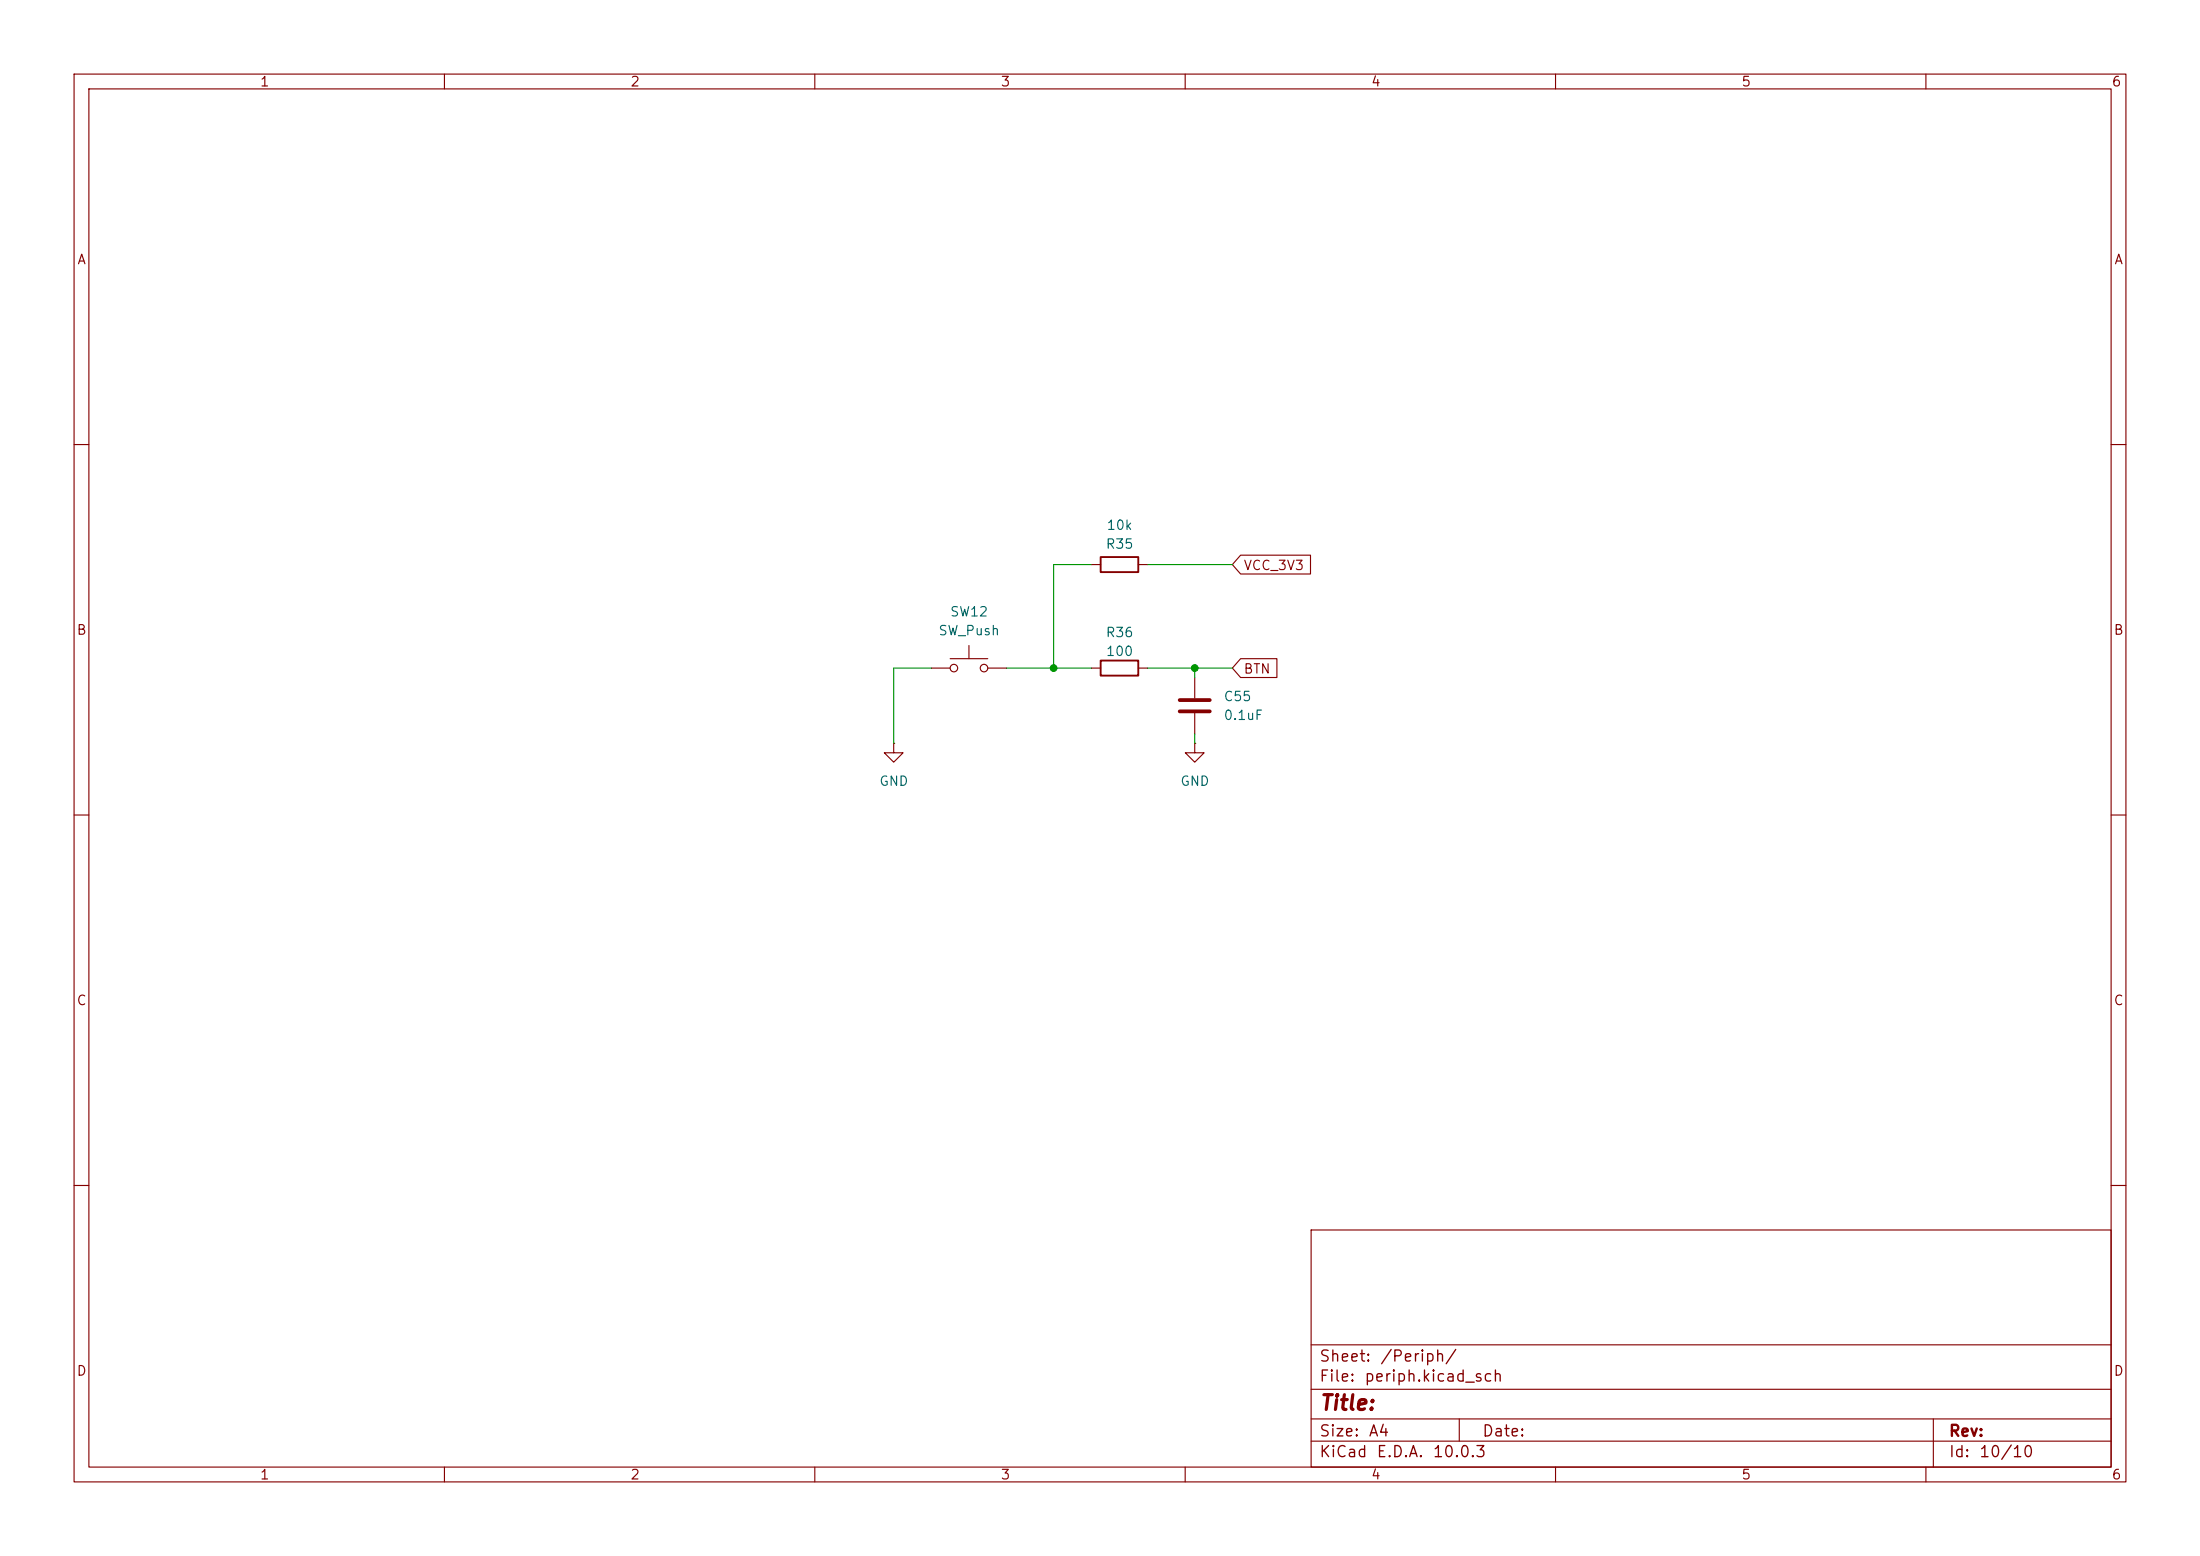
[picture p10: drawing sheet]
(kicad_sch
 (version 20260306)
 (generator "eeschema")
 (generator_version "10.0")
 (paper "A4")
 (lib_symbols
  (symbol "Device:C"
   (pin_numbers (hide yes))
   (pin_names
    (offset 0.254)) (exclude_from_sim no) (in_bom yes) (on_board yes)
   (in_pos_files yes)
   (duplicate_pin_numbers_are_jumpers no)
   (property "Reference" "C" (at 0.635 2.54 0) (show_name no) (do_not_autoplace no) (effects (font (size 1.27 1.27)) (justify left)))
   (property "Value" "C" (at 0.635 -2.54 0) (show_name no) (do_not_autoplace no) (effects (font (size 1.27 1.27)) (justify left)))
   (property "Footprint" "" (at 0.9652 -3.81 0) (show_name no) (do_not_autoplace no) (hide yes) (effects (font (size 1.27 1.27))))
   (property "Datasheet" "" (at 0 0 0) (show_name no) (do_not_autoplace no) (hide yes) (effects (font (size 1.27 1.27))))
   (property "Description" "Unpolarized capacitor" (at 0 0 0) (show_name no) (do_not_autoplace no) (hide yes) (effects (font (size 1.27 1.27))))
   (symbol "C_0_1"
    (polyline (pts (xy -2.032 0.762) (xy 2.032 0.762)) (stroke (width 0.508) (type default)) (fill (type none)))
    (polyline (pts (xy -2.032 -0.762) (xy 2.032 -0.762)) (stroke (width 0.508) (type default)) (fill (type none))))
   (symbol "C_1_1"
    (pin passive line (at 0 3.81 270) (length 2.794) (name "" (effects (font (size 1.27 1.27)))) (number "1" (effects (font (size 1.27 1.27)))))
    (pin passive line (at 0 -3.81 90) (length 2.794) (name "" (effects (font (size 1.27 1.27)))) (number "2" (effects (font (size 1.27 1.27))))))
   (embedded_fonts no))
  (symbol "Device:R"
   (pin_numbers (hide yes))
   (pin_names
    (offset 0)) (exclude_from_sim no) (in_bom yes) (on_board yes)
   (in_pos_files yes)
   (duplicate_pin_numbers_are_jumpers no)
   (property "Reference" "R" (at 2.032 0 90) (show_name no) (do_not_autoplace no) (effects (font (size 1.27 1.27))))
   (property "Value" "R" (at 0 0 90) (show_name no) (do_not_autoplace no) (effects (font (size 1.27 1.27))))
   (property "Footprint" "" (at -1.778 0 90) (show_name no) (do_not_autoplace no) (hide yes) (effects (font (size 1.27 1.27))))
   (property "Datasheet" "" (at 0 0 0) (show_name no) (do_not_autoplace no) (hide yes) (effects (font (size 1.27 1.27))))
   (property "Description" "Resistor" (at 0 0 0) (show_name no) (do_not_autoplace no) (hide yes) (effects (font (size 1.27 1.27))))
   (symbol "R_0_1"
    (rectangle (start -1.016 -2.54) (end 1.016 2.54) (stroke (width 0.254) (type default)) (fill (type none))))
   (symbol "R_1_1"
    (pin passive line (at 0 3.81 270) (length 1.27) (name "" (effects (font (size 1.27 1.27)))) (number "1" (effects (font (size 1.27 1.27)))))
    (pin passive line (at 0 -3.81 90) (length 1.27) (name "" (effects (font (size 1.27 1.27)))) (number "2" (effects (font (size 1.27 1.27))))))
   (embedded_fonts no))
  (symbol "Switch:SW_Push"
   (pin_numbers (hide yes))
   (pin_names
    (offset 1.016) (hide yes)) (exclude_from_sim no) (in_bom yes) (on_board yes)
   (in_pos_files yes)
   (duplicate_pin_numbers_are_jumpers no)
   (property "Reference" "SW" (at 1.27 2.54 0) (show_name no) (do_not_autoplace no) (effects (font (size 1.27 1.27)) (justify left)))
   (property "Value" "SW_Push" (at 0 -1.524 0) (show_name no) (do_not_autoplace no) (effects (font (size 1.27 1.27))))
   (property "Footprint" "" (at 0 5.08 0) (show_name no) (do_not_autoplace no) (hide yes) (effects (font (size 1.27 1.27))))
   (property "Datasheet" "" (at 0 5.08 0) (show_name no) (do_not_autoplace no) (hide yes) (effects (font (size 1.27 1.27))))
   (property "Description" "Push button switch, generic, two pins" (at 0 0 0) (show_name no) (do_not_autoplace no) (hide yes) (effects (font (size 1.27 1.27))))
   (symbol "SW_Push_0_1"
    (circle (center -2.032 0) (radius 0.508) (stroke (width 0) (type default)) (fill (type none)))
    (polyline (pts (xy 0 1.27) (xy 0 3.048)) (stroke (width 0) (type default)) (fill (type none)))
    (circle (center 2.032 0) (radius 0.508) (stroke (width 0) (type default)) (fill (type none)))
    (polyline (pts (xy 2.54 1.27) (xy -2.54 1.27)) (stroke (width 0) (type default)) (fill (type none)))
    (pin passive line (at -5.08 0 0) (length 2.54) (name "1" (effects (font (size 1.27 1.27)))) (number "1" (effects (font (size 1.27 1.27)))))
    (pin passive line (at 5.08 0 180) (length 2.54) (name "2" (effects (font (size 1.27 1.27)))) (number "2" (effects (font (size 1.27 1.27))))))
   (embedded_fonts no))
  (symbol "power:GND"
   (power global)
   (pin_numbers (hide yes))
   (pin_names
    (offset 0) (hide yes)) (exclude_from_sim no) (in_bom yes) (on_board yes)
   (in_pos_files yes)
   (duplicate_pin_numbers_are_jumpers no)
   (property "Reference" "#PWR" (at 0 -6.35 0) (show_name no) (do_not_autoplace no) (hide yes) (effects (font (size 1.27 1.27))))
   (property "Value" "GND" (at 0 -3.81 0) (show_name no) (do_not_autoplace no) (effects (font (size 1.27 1.27))))
   (property "Footprint" "" (at 0 0 0) (show_name no) (do_not_autoplace no) (hide yes) (effects (font (size 1.27 1.27))))
   (property "Datasheet" "" (at 0 0 0) (show_name no) (do_not_autoplace no) (hide yes) (effects (font (size 1.27 1.27))))
   (property "Description" "Power symbol creates a global label with name \"GND\" , ground" (at 0 0 0) (show_name no) (do_not_autoplace no) (hide yes) (effects (font (size 1.27 1.27))))
   (symbol "GND_0_1"
    (polyline (pts (xy 0 0) (xy 0 -1.27) (xy 1.27 -1.27) (xy 0 -2.54) (xy -1.27 -1.27) (xy 0 -1.27)) (stroke (width 0) (type default)) (fill (type none))))
   (symbol "GND_1_1"
    (pin power_in line (at 0 0 270) (length 0) (name "" (effects (font (size 1.27 1.27)))) (number "1" (effects (font (size 1.27 1.27))))))
   (embedded_fonts no)))
 (junction
  (at 142.24 90.17)
  (diameter 0)
  (color 0 0 0 0))
 (junction
  (at 161.29 90.17)
  (diameter 0)
  (color 0 0 0 0))
 (wire
  (pts (xy 161.29 99.06) (xy 161.29 100.33))
  (stroke (width 0) (type default)))
 (wire
  (pts (xy 135.89 90.17) (xy 142.24 90.17))
  (stroke (width 0) (type default)))
 (wire
  (pts (xy 166.37 90.17) (xy 161.29 90.17))
  (stroke (width 0) (type default)))
 (wire
  (pts (xy 142.24 76.2) (xy 142.24 90.17))
  (stroke (width 0) (type default)))
 (wire
  (pts (xy 120.65 90.17) (xy 125.73 90.17))
  (stroke (width 0) (type default)))
 (wire
  (pts (xy 154.94 90.17) (xy 161.29 90.17))
  (stroke (width 0) (type default)))
 (wire
  (pts (xy 120.65 100.33) (xy 120.65 90.17))
  (stroke (width 0) (type default)))
 (wire
  (pts (xy 147.32 76.2) (xy 142.24 76.2))
  (stroke (width 0) (type default)))
 (wire
  (pts (xy 142.24 90.17) (xy 147.32 90.17))
  (stroke (width 0) (type default)))
 (wire
  (pts (xy 161.29 91.44) (xy 161.29 90.17))
  (stroke (width 0) (type default)))
 (wire
  (pts (xy 166.37 76.2) (xy 154.94 76.2))
  (stroke (width 0) (type default)))
 (global_label "VCC_3V3"
  (shape input)
  (at 166.37 76.2 0)
  (fields_autoplaced yes)
  (effects (font (size 1.27 1.27)) (justify left))
  (property "Intersheetrefs" "${INTERSHEET_REFS}" (at 177.459 76.2 0) (hide yes) (show_name no) (do_not_autoplace no) (effects (font (size 1.27 1.27)) (justify left))))
 (global_label "BTN"
  (shape input)
  (at 166.37 90.17 0)
  (fields_autoplaced yes)
  (effects (font (size 1.27 1.27)) (justify left))
  (property "Intersheetrefs" "${INTERSHEET_REFS}" (at 172.9233 90.17 0) (hide yes) (show_name no) (do_not_autoplace no) (effects (font (size 1.27 1.27)) (justify left))))
 (symbol
  (lib_id "Device:R")
  (at 151.13 76.2 90)
  (unit 1)
  (body_style 1)
  (exclude_from_sim no)
  (in_bom yes)
  (on_board yes)
  (in_pos_files yes)
  (dnp no)
  (property "Reference" "R35" (at 151.13 73.406 90) (show_name no) (do_not_autoplace no) (effects (font (size 1.27 1.27))))
  (property "Value" "10k" (at 151.13 70.866 90) (show_name no) (do_not_autoplace no) (effects (font (size 1.27 1.27))))
  (property "Footprint" "Resistor_SMD:R_0603_1608Metric" (at 151.13 77.978 90) (hide yes) (show_name no) (do_not_autoplace no) (effects (font (size 1.27 1.27))))
  (property "Datasheet" "" (at 151.13 76.2 0) (hide yes) (show_name no) (do_not_autoplace no) (effects (font (size 1.27 1.27))))
  (property "Description" "Resistor" (at 151.13 76.2 0) (hide yes) (show_name no) (do_not_autoplace no) (effects (font (size 1.27 1.27))))
  (pin "2")
  (pin "1"))
 (symbol
  (lib_id "Device:C")
  (at 161.29 95.25 0)
  (unit 1)
  (body_style 1)
  (exclude_from_sim no)
  (in_bom yes)
  (on_board yes)
  (in_pos_files yes)
  (dnp no)
  (fields_autoplaced yes)
  (property "Reference" "C55" (at 165.1 93.9799 0) (show_name no) (do_not_autoplace no) (effects (font (size 1.27 1.27)) (justify left)))
  (property "Value" "0.1uF" (at 165.1 96.5199 0) (show_name no) (do_not_autoplace no) (effects (font (size 1.27 1.27)) (justify left)))
  (property "Footprint" "Capacitor_SMD:C_0603_1608Metric" (at 162.2552 99.06 0) (hide yes) (show_name no) (do_not_autoplace no) (effects (font (size 1.27 1.27))))
  (property "Datasheet" "" (at 161.29 95.25 0) (hide yes) (show_name no) (do_not_autoplace no) (effects (font (size 1.27 1.27))))
  (property "Description" "Unpolarized capacitor" (at 161.29 95.25 0) (hide yes) (show_name no) (do_not_autoplace no) (effects (font (size 1.27 1.27))))
  (pin "2")
  (pin "1"))
 (symbol
  (lib_id "power:GND")
  (at 120.65 100.33 0)
  (unit 1)
  (body_style 1)
  (exclude_from_sim no)
  (in_bom yes)
  (on_board yes)
  (in_pos_files yes)
  (dnp no)
  (fields_autoplaced yes)
  (property "Reference" "#PWR038" (at 120.65 106.68 0) (hide yes) (show_name no) (do_not_autoplace no) (effects (font (size 1.27 1.27))))
  (property "Value" "GND" (at 120.65 105.41 0) (show_name no) (do_not_autoplace no) (effects (font (size 1.27 1.27))))
  (property "Footprint" "" (at 120.65 100.33 0) (hide yes) (show_name no) (do_not_autoplace no) (effects (font (size 1.27 1.27))))
  (property "Datasheet" "" (at 120.65 100.33 0) (hide yes) (show_name no) (do_not_autoplace no) (effects (font (size 1.27 1.27))))
  (property "Description" "Power symbol creates a global label with name \"GND\" , ground" (at 120.65 100.33 0) (hide yes) (show_name no) (do_not_autoplace no) (effects (font (size 1.27 1.27))))
  (pin "1"))
 (symbol
  (lib_id "Switch:SW_Push")
  (at 130.81 90.17 0)
  (unit 1)
  (body_style 1)
  (exclude_from_sim no)
  (in_bom yes)
  (on_board yes)
  (in_pos_files yes)
  (dnp no)
  (fields_autoplaced yes)
  (property "Reference" "SW12" (at 130.81 82.55 0) (show_name no) (do_not_autoplace no) (effects (font (size 1.27 1.27))))
  (property "Value" "SW_Push" (at 130.81 85.09 0) (show_name no) (do_not_autoplace no) (effects (font (size 1.27 1.27))))
  (property "Footprint" "Button_Switch_Keyboard:SW_Cherry_MX_1.00u_PCB" (at 130.81 85.09 0) (hide yes) (show_name no) (do_not_autoplace no) (effects (font (size 1.27 1.27))))
  (property "Datasheet" "" (at 130.81 85.09 0) (hide yes) (show_name no) (do_not_autoplace no) (effects (font (size 1.27 1.27))))
  (property "Description" "Push button switch, generic, two pins" (at 130.81 90.17 0) (hide yes) (show_name no) (do_not_autoplace no) (effects (font (size 1.27 1.27))))
  (pin "2")
  (pin "1"))
 (symbol
  (lib_id "power:GND")
  (at 161.29 100.33 0)
  (unit 1)
  (body_style 1)
  (exclude_from_sim no)
  (in_bom yes)
  (on_board yes)
  (in_pos_files yes)
  (dnp no)
  (fields_autoplaced yes)
  (property "Reference" "#PWR039" (at 161.29 106.68 0) (hide yes) (show_name no) (do_not_autoplace no) (effects (font (size 1.27 1.27))))
  (property "Value" "GND" (at 161.29 105.41 0) (show_name no) (do_not_autoplace no) (effects (font (size 1.27 1.27))))
  (property "Footprint" "" (at 161.29 100.33 0) (hide yes) (show_name no) (do_not_autoplace no) (effects (font (size 1.27 1.27))))
  (property "Datasheet" "" (at 161.29 100.33 0) (hide yes) (show_name no) (do_not_autoplace no) (effects (font (size 1.27 1.27))))
  (property "Description" "Power symbol creates a global label with name \"GND\" , ground" (at 161.29 100.33 0) (hide yes) (show_name no) (do_not_autoplace no) (effects (font (size 1.27 1.27))))
  (pin "1"))
 (symbol
  (lib_id "Device:R")
  (at 151.13 90.17 90)
  (unit 1)
  (body_style 1)
  (exclude_from_sim no)
  (in_bom yes)
  (on_board yes)
  (in_pos_files yes)
  (dnp no)
  (property "Reference" "R36" (at 151.13 85.344 90) (show_name no) (do_not_autoplace no) (effects (font (size 1.27 1.27))))
  (property "Value" "100" (at 151.13 87.884 90) (show_name no) (do_not_autoplace no) (effects (font (size 1.27 1.27))))
  (property "Footprint" "Resistor_SMD:R_0603_1608Metric" (at 151.13 91.948 90) (hide yes) (show_name no) (do_not_autoplace no) (effects (font (size 1.27 1.27))))
  (property "Datasheet" "" (at 151.13 90.17 0) (hide yes) (show_name no) (do_not_autoplace no) (effects (font (size 1.27 1.27))))
  (property "Description" "Resistor" (at 151.13 90.17 0) (hide yes) (show_name no) (do_not_autoplace no) (effects (font (size 1.27 1.27))))
  (pin "1")
  (pin "2")))
